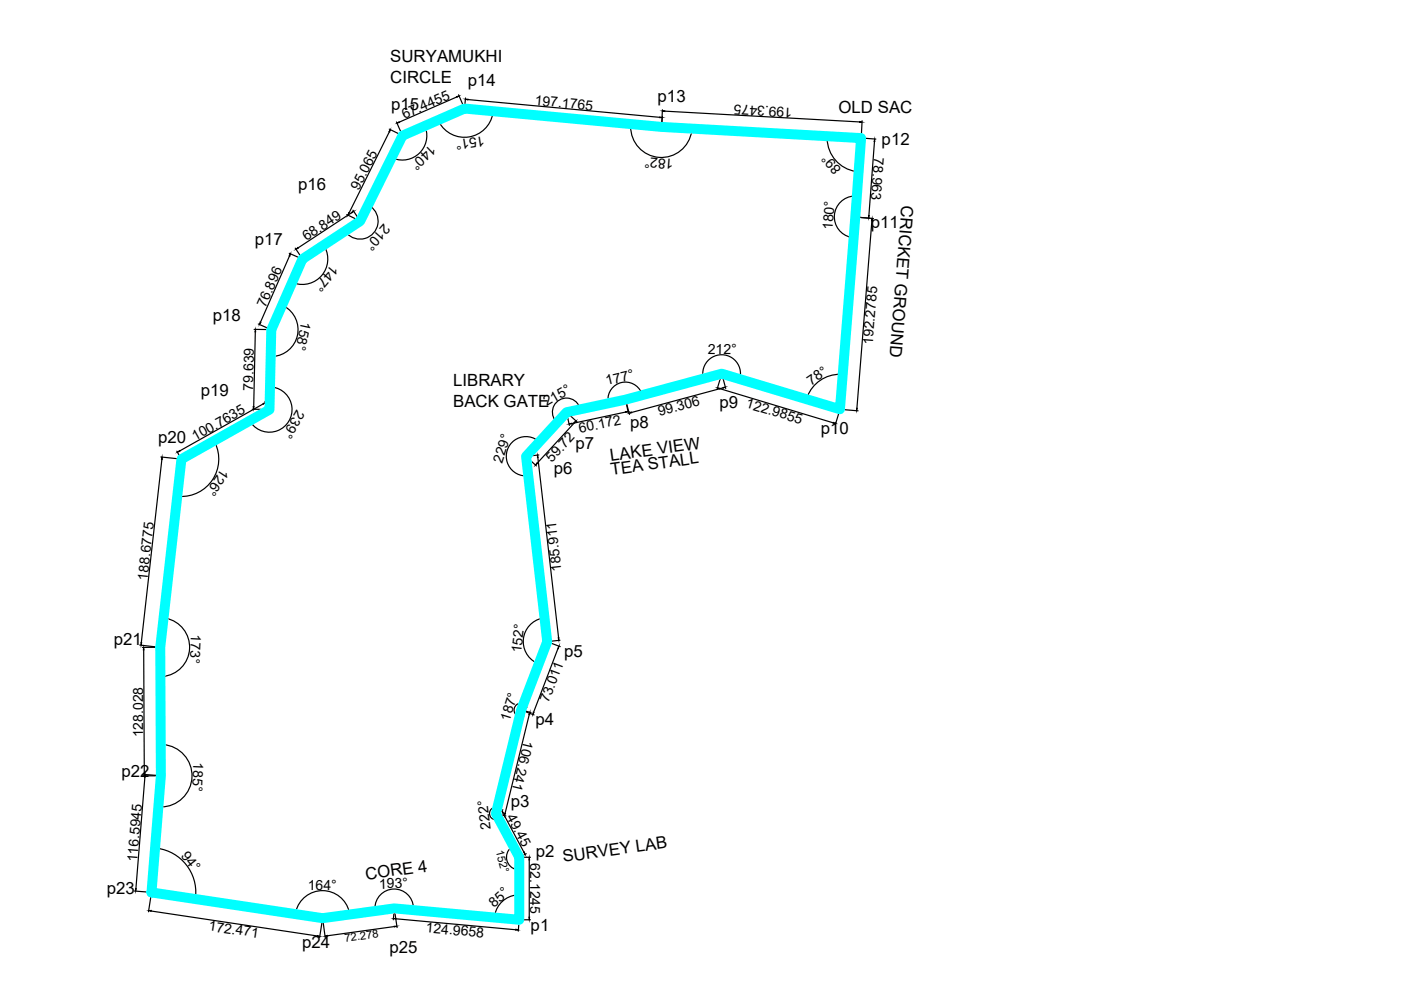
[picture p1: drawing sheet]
<svg xmlns="http://www.w3.org/2000/svg" width="297mm" height="210mm" viewBox="0 0 297 210" stroke-linecap="round" stroke-linejoin="round" font-family="sans-serif">
<!-- layer: 0 -->
<g fill="none" stroke="#000" stroke-width=".25">
<path d="M82.5 27.4l2.5 1.2M82.5 28l-8.5 17.1M84.1 25.9l1.1 2.6M90.2 27.2a5.2 5.2 0 0 1-1.3 5.3 5.2 5.2 0 0 1-5.4 1.1M96.8 20.6l-12.1 5.3M97.2 20.1l1.2 2.6M98.7 20.8l-.2 1.9M99.2 21.1l40.7 3.8M104.5 24.1a6.1 6.1 0 0 1-5.1 4.9 6.1 6.1 0 0 1-6.3-3.1M133.5 26.3l2.1 .2M133.7 26.8a6.5 6.5 0 0 0 6 6.6 6.5 6.5 0 0 0 7-5.6M140.4 23.3l-.1 3.3 .1-1.9"/>
<path d="M141 23.6l41.2 2.3M143.7 27.1l3.3 .2M175.4 29.4a7.2 7.2 0 0 0 6.1 7M182.8 25.6l-.2 3.3M182.9 29.3l2.8 .2M185.4 30l-1.2 15.7M61.3 53.7l2.5 1.1M61.4 54.3l-6.2 14M62.6 52.6l1.4 2M68.9 52.4a5.4 5.4 0 0 1-.7 6 5.4 5.4 0 0 1-5.8 1.6M73.5 45.5l2.6 1.2M74.1 48.3l-1.2 .8"/>
<path d="M74.5 45.1l-11.3 7.5M74.8 44.6l1.4 2M78.2 43.2l-.8 1.6M78.5 43.7a3.8 3.8 0 0 1 .7 5.7 3.8 3.8 0 0 1-5.7 0M181.1 41.6a4.4 4.4 0 0 0-4.2 4 4.4 4.4 0 0 0 3.5 4.7M184.4 46.3l-2.8-.3 3.6 .3M184.9 46.8l-3.2 39.8M53.9 69.8l3.3 .1M54.1 70.3l-.3 15.9M54.8 68.7l2.5 1.1M60.3 64.9a5.7 5.7 0 0 1 2.8 6.2 5.7 5.7 0 0 1-5.2 4.5M149 79.7a4 4 0 0 1 4.1-4.5 4 4 0 0 1 3.8 4.7"/>
<path d="M152.9 79.5l-.9 3M153.1 79.5l.8 2.9M178.1 79.4a7.4 7.4 0 0 0-6.9 4.7M34.1 96.9l4 .4M34.3 97.4l-4.3 38.9M37.5 95.7l.8 1.4M45.6 93.9a7.9 7.9 0 0 1-7.5 11.4M53.5 86.8h3.3M53.6 88.8l-.9 .5M55.8 85.6l-17.7 10M56.2 85.1l.8 1.5M57.3 81.8v.5"/>
<path d="M57.8 82.1a4.8 4.8 0 0 1 3.4 7.2 4.8 4.8 0 0 1-8 .3M111.7 97l2 1.8M113.9 93.3a4.2 4.2 0 0 0-6.4 2.1 4.2 4.2 0 0 0 4 5.5M114 97l4.4 38.2M114.2 93.8v.1M114.2 96.5l-2.4 .2M118.3 89.4l-.1 .1M120.2 87.7l.5 2.5M120.3 87.6l2 1.8M121.8 89.6l-7.9 8.6M122.9 86.3a2.98 2.98 0 0 0-4.3-1.5 2.98 2.98 0 0 0-.9 4.4M123.3 86.7h.1"/>
<path d="M132.7 87.4l-11.5 2.4M133.2 87.5l-.5-2.5 .8 2.9M136 83.2a3.7 3.7 0 0 0-4.3-2.1 3.7 3.7 0 0 0-2.8 3.9M149.4 80.2l-4.4 1.2M152.6 82.4l24 7.2M153.3 82.2l-19.4 5.2M156.6 80.3l1 .3M178 87.1l-.9 2.9M178.4 86.8l3.5 .3M112 100.6v.6M29.6 136.8l4.1 .4-3.5 .1M30.5 137.8l.1 26.2"/>
<path d="M35.2 131.1a6.2 6.2 0 0 1 5 6.4 6.2 6.2 0 0 1-5.7 5.9M114.9 131.1a5.1 5.1 0 0 0-3.9 4.3 5.1 5.1 0 0 0 2.7 5.1M116.3 136.2l2.5 .9M118.3 137.5l-5.2 13.5M118.7 135.7l-2.3 .3M34.1 157.6v2.7M34.6 157.9a6.6 6.6 0 0 1 6.1 6.8 6.6 6.6 0 0 1-6.6 6.4M110.1 152.1v.1M110.8 150.6l1.8 .5M110.8 150.7l2.4 .9M111 149.2a1.46 1.46 0 0 0-1.9 .9 1.46 1.46 0 0 0 1 1.9M111.2 151.8l-.6 .2"/>
<path d="M111.2 148.6l-.3 .8M111.4 149.5l.4 .4M112.2 151.5l-5.1 21M30.5 164.2l3.3 .3h-3.5M30.7 164.7l-1.9 23.7M33.4 179.9a9.4 9.4 0 0 1 8.1 10.2M33.6 170.2v1.2M105.4 171.2a1.33 1.33 0 0 0-1.6 1.4 1.33 1.33 0 0 0 1.9 1M105.4 172.6l1.9 .4M105.6 173.4v.1M105.9 169.4l-.5 2.1M105.9 171.4l.4 .4"/>
<path d="M106.4 172.8l-.2 .5M106.6 171.7l-1.2 .7M106.6 172.3l4.5 8.4M108.4 179.7a2.69 2.69 0 0 0-.9 2.7 2.69 2.69 0 0 0 2 2M28.5 188.9l3.3 .3M32 193.2l35.3 5.2M32.1 189.5l-.6 3.8M62.7 193.3a5.8 5.8 0 0 1 5.7-4.5 5.8 5.8 0 0 1 5.6 4.5M68.4 195l-.6 3.8M68.4 195l.5 3.7M80.4 193l-1.1 .2M83.6 196.5l-14.1 1.9"/>
<path d="M83.6 192.9l-.2 2.1M83.6 192.9l.6 3.8M83.9 194.8l25.5 2.3M87.4 192.9l1.7 .2M87.7 192.4a4.1 4.1 0 0 0-4.2-3.9 4.1 4.1 0 0 0-4 4.1M109.5 189.8a5.3 5.3 0 0 0-4.6 4.2M110.1 195.3l-.2 2.1M110.4 195h2.1M110.4 181.8h2.1M111.6 181l-1.3 .6M112.2 182.3v12.2"/>
</g>
<g fill="#000" stroke="#000" stroke-width=".21">
<path d="M82.7 27.5l-.1 .5-.1-.1zM83 33.4l.6 .2-.1 .1zM84.2 26.1l.4-.3 .1 .2zM90.1 26.7l.3 .5h-.2zM92.9 25.5l.3 .4-.2 .1zM96.8 20.5l.5-.2-.4 .3zM98.7 21h.5v.2zM104.5 23.6l.1 .5h-.2zM133.8 26.3v.5h-.1zM139.9 24.8l.5 .1-.5 .1zM140.4 23.5h.6v.2zM146.8 27.3v.5h-.2z"/>
<path d="M175.4 28.9l.1 .5h-.2zM181.6 36.3l.5 .1-.6 .1zM182.2 25.8l.6 .1h-.6zM185.4 29.5l.1 .5h-.2zM61.6 53.8l-.1 .5h-.2zM62.7 52.9l.4-.4 .1 .1zM68.6 52l.3 .4-.1 .1zM73.1 49l.5 .3-.2 .1zM73.9 45.1l.2 .1-.3 .4zM74.5 45l.5-.2-.4 .4zM78 43.5l.6 .1-.1 .2zM180.5 50.3l.5 .1h-.5z"/>
<path d="M181.1 41.5l.6 .1-.6 .1zM184.1 45.7h.2l-.1 .5zM184.9 46.3v.5h-.1zM54.2 69.8v.5h-.2zM55.1 68.3l.2 .1-.3 .4zM57.4 75.6l.5-.1v.2zM59.8 64.7l.6 .1-.1 .2zM62 59.8l.5 .2-.1 .1zM149 79.8l.1-.1 .1 .6zM156.9 79.9h.2l-.2 .5zM178.1 79.3l.6 .1-.6 .1zM34.4 96.9v.5h-.2z"/>
<path d="M37.6 95.9l.4-.4 .1 .2zM45.4 93.5l.3 .4-.1 .1zM53 89.2l.3 .4-.1 .1zM53.7 86.2h.2l-.2 .6zM55.8 85.5l.5-.1-.4 .3zM57.3 82.1l.5-.1v.2zM113.8 98.2l.1 .1-.4 .3zM113.9 93.4l.1-.1 .3 .4zM113.9 96.5l.2 .5h-.2zM117.7 89.3l.1-.2 .3 .5zM120.6 89.9l.5-.2 .1 .2zM121.7 89.6l.4-.3-.3 .4z"/>
<path d="M122.8 86.3h.2v.5zM128.8 85h.2v.5zM132.6 87.3h.6l-.5 .1zM133.4 87.6l.5-.2v.1zM136 83.3h.1l.1 .5zM152.1 82.2l.5 .1v.2zM153.3 82.2l.5-.1-.5 .2zM171.1 84.1l.2 .1-.3 .5zM176.7 89.6l.5 .2-.6-.1zM181.6 86.6h.2l-.2 .5zM37.6 105.3l.5-.1v.2zM111.4 100.9h.6l-.6 .1z"/>
<path d="M29.9 136.3h.1l-.1 .5zM30.5 137.3l.1 .5h-.2zM34.7 131h.5v.2zM114.9 131h.6l-.5 .2zM118.5 137l-.1 .5-.1-.1zM118.3 135.2h.2v.5zM34 143.5l.5-.1 .1 .1zM34.1 157.8h.5v.1zM110.1 152l.6-.1-.1 .2zM111 149.2l.5 .2-.1 .1zM112.3 151v.5h-.2zM113.1 151h.1l-.2 .5z"/>
<path d="M113.8 140.5l.4 .3-.5-.2zM30.5 164h.2l-.1 .5zM30.8 164.2v.5h-.2zM32.9 179.8h.5v.1zM33.6 171.1h.5v.1zM105.4 171.2l.5 .2v.1zM106.1 173.3l.1 .1-.5 .3zM106.4 171.8l.3 .5-.2 .1zM107 172.4l.2 .1-.2 .5zM108.3 179.6l.5-.2-.4 .4zM28.7 188.4h.2l-.1 .5zM31.5 193.1l.6-.1-.1 .2z"/>
<path d="M41.4 190.1h.2l-.2 .5zM62.7 193.3h.2l-.3 .5zM67.3 198.4l.5 .1h-.5zM68.9 198.5l.5-.2 .1 .2zM73.9 193.4h.2v.5zM79.4 192.6h.2v.6zM83.6 196.4h.5l-.5 .1zM83.4 194.8l.5-.1v.2zM87.6 192.4h.2l-.1 .5zM104.8 194h.2l-.2 .5zM109.4 197l.5 .2h-.6zM109.5 184.3l.6 .1-.6 .1z"/>
<path d="M109.5 189.7h.6l-.6 .2zM111 180.7l.2-.1 .1 .5zM112.1 194.5h.2l-.1 .5zM112.2 181.8l.1 .5h-.2z"/>
</g>
<path d="M85.3 28.8l13.2-5.8 41.7 3.9 42.4 2.4-4.5 57.5-25.1-7.6-20.4 5.5-12.5 2.7-8.6 9.4 4.5 39.2-5.5 14.6-5.4 21.9 5 9.3v13.2l-26.5-2.4-15.2 2.1-36.3-5.5 2-24.7-.1-27.3 4.5-39.8 18.6-10.5 .4-17 6.6-15 12.3-8z" fill="none" stroke="#0ff" stroke-width="2.1"/>
<g font-size="3.6">
<text x="82.7" y="13.2">SURYAMUKHI</text>
<text x="82.7" y="17.5">CIRCLE</text>
<text x="83" y="23.4">p15</text>
<text x="99.2" y="18.2">p14</text>
<text x="139.4" y="21.5">p13</text>
<text x="177.8" y="24">OLD SAC</text>
<text x="186.9" y="30.7">p12</text>
<text x="63.2" y="40.2">p16</text>
<text x="191.2" y="43.4" transform="rotate(94 191.2 43.4)">CRICKET GROUND</text>
<text x="54" y="51.8">p17</text>
<text x="184.6" y="48.4">p11</text>
<text x="45.1" y="68">p18</text>
<text x="96.1" y="81.9">LIBRARY</text>
<text x="42.6" y="84">p19</text>
<text x="96.1" y="86.2">BACK GATE</text>
<text x="152.5" y="86.5">p9</text>
<text x="33.6" y="94">p20</text>
<text x="122" y="95.1">p7</text>
<text x="133.6" y="90.7">p8</text>
<text x="174" y="91.9">p10</text>
<text x="117.4" y="100.4">p6</text>
<text x="129.5" y="97.7" transform="rotate(-8 129.5 97.7)">LAKE VIEW</text>
<text x="129.7" y="100.8" transform="rotate(-8 129.7 100.8)">TEA STALL</text>
<text x="24.1" y="136.8">p21</text>
<text x="119.6" y="139.2">p5</text>
<text x="113.6" y="153.7">p4</text>
<text x="25.8" y="164.8">p22</text>
<text x="108.3" y="171">p3</text>
<text x="113.6" y="181.7">p2</text>
<text x="119.5" y="182.8" transform="rotate(-8 119.5 182.8)">SURVEY LAB</text>
<text x="22.7" y="189.6">p23</text>
<text x="77.6" y="186.5" transform="rotate(-8 77.6 186.5)">CORE 4</text>
<text x="112.5" y="197.3">p1</text>
<text x="64.1" y="201">p24</text>
<text x="82.6" y="202">p25</text>
</g>
<g font-size="3">
<text x="113.3" y="22.3" transform="rotate(5 113.3 22.3)">197.1765</text>
<text x="168" y="22.8" transform="rotate(-177 168 22.8)">199.3475</text>
<text x="85.8" y="25.2" transform="rotate(-24 85.8 25.2)">67.4455</text>
<text x="102.6" y="28.7" transform="rotate(171 102.6 28.7)">151°</text>
<text x="91.3" y="30.5" transform="rotate(136 91.3 30.5)">140°</text>
<text x="142.9" y="33.8" transform="rotate(-176 142.9 33.8)">182°</text>
<text x="178.5" y="35.8" transform="rotate(-131 178.5 35.8)">89°</text>
<text x="185.3" y="33.3" transform="rotate(94 185.3 33.3)">78.963</text>
<text x="76.1" y="40.5" transform="rotate(-64 76.1 40.5)">95.065</text>
<text x="81.4" y="47.3" transform="rotate(131 81.4 47.3)">210°</text>
<text x="65" y="51.2" transform="rotate(-33 65 51.2)">68.849</text>
<text x="176.5" y="48.8" transform="rotate(-86 176.5 48.8)">180°</text>
<text x="70.3" y="56.1" transform="rotate(130 70.3 56.1)">147°</text>
<text x="56.3" y="65.4" transform="rotate(-66 56.3 65.4)">76.896</text>
<text x="64" y="68.1" transform="rotate(102 64 68.1)">158°</text>
<text x="150.1" y="75" transform="rotate(1 150.1 75)">212°</text>
<text x="185" y="73.1" transform="rotate(-85 185 73.1)">192.2785</text>
<text x="53.7" y="82.8" transform="rotate(-89 53.7 82.8)">79.639</text>
<text x="128.7" y="81.7" transform="rotate(-14 128.7 81.7)">177°</text>
<text x="172" y="81.8" transform="rotate(-34 172 81.8)">78°</text>
<text x="62.9" y="86.8" transform="rotate(121 62.9 86.8)">239°</text>
<text x="115.9" y="86.2" transform="rotate(-30 115.9 86.2)">215°</text>
<text x="139.8" y="88.2" transform="rotate(-15 139.8 88.2)">99.306</text>
<text x="158" y="86.4" transform="rotate(17 158 86.4)">122.9855</text>
<text x="41.4" y="93.5" transform="rotate(-29 41.4 93.5)">100.7635</text>
<text x="123" y="91.8" transform="rotate(-12 123 91.8)">60.172</text>
<text x="47" y="99.2" transform="rotate(123 47 99.2)">126°</text>
<text x="106.5" y="98.3" transform="rotate(-72 106.5 98.3)">229°</text>
<text x="117" y="98.2" transform="rotate(-48 117 98.2)">59.72</text>
<text x="31.3" y="123.1" transform="rotate(-84 31.3 123.1)">188.6775</text>
<text x="119.1" y="121.1" transform="rotate(-97 119.1 121.1)">185.911</text>
<text x="40.5" y="134.5" transform="rotate(93 40.5 134.5)">173°</text>
<text x="110.5" y="138.5" transform="rotate(-83 110.5 138.5)">152°</text>
<text x="116.3" y="149.1" transform="rotate(-69 116.3 149.1)">73.011</text>
<text x="108" y="153.1" transform="rotate(-73 108 153.1)">187°</text>
<text x="30.4" y="156.4" transform="rotate(-90 30.4 156.4)">128.028</text>
<text x="41" y="161.6" transform="rotate(92 41 161.6)">185°</text>
<text x="111.1" y="156.9" transform="rotate(104 111.1 156.9)">106.241</text>
<text x="107.3" y="173.2" transform="rotate(62 107.3 173.2)">49.45</text>
<text x="104.1" y="175.7" transform="rotate(-97 104.1 175.7)">222°</text>
<text x="29.1" y="182.8" transform="rotate(-85 29.1 182.8)">116.5945</text>
<text x="38.3" y="181.5" transform="rotate(52 38.3 181.5)">94°</text>
<text x="112.4" y="183" transform="rotate(90 112.4 183)">62.1245</text>
<text x="65.3" y="188.7">164°</text>
<text x="80.4" y="188.4" transform="rotate(-2 80.4 188.4)">193°</text>
<text x="44.1" y="197.3" transform="rotate(8 44.1 197.3)">172.471</text>
<text x="90.2" y="197.6" transform="rotate(5 90.2 197.6)">124.9658</text>
<text x="104.8" y="192.5" transform="rotate(-43 104.8 192.5)">85°</text>
</g>
<g font-size="2.4">
<text x="105.1" y="180.5" transform="rotate(75 105.1 180.5)">152°</text>
<text x="73.2" y="199.8" transform="rotate(-8 73.2 199.8)">72.278</text>
</g>
</svg>
